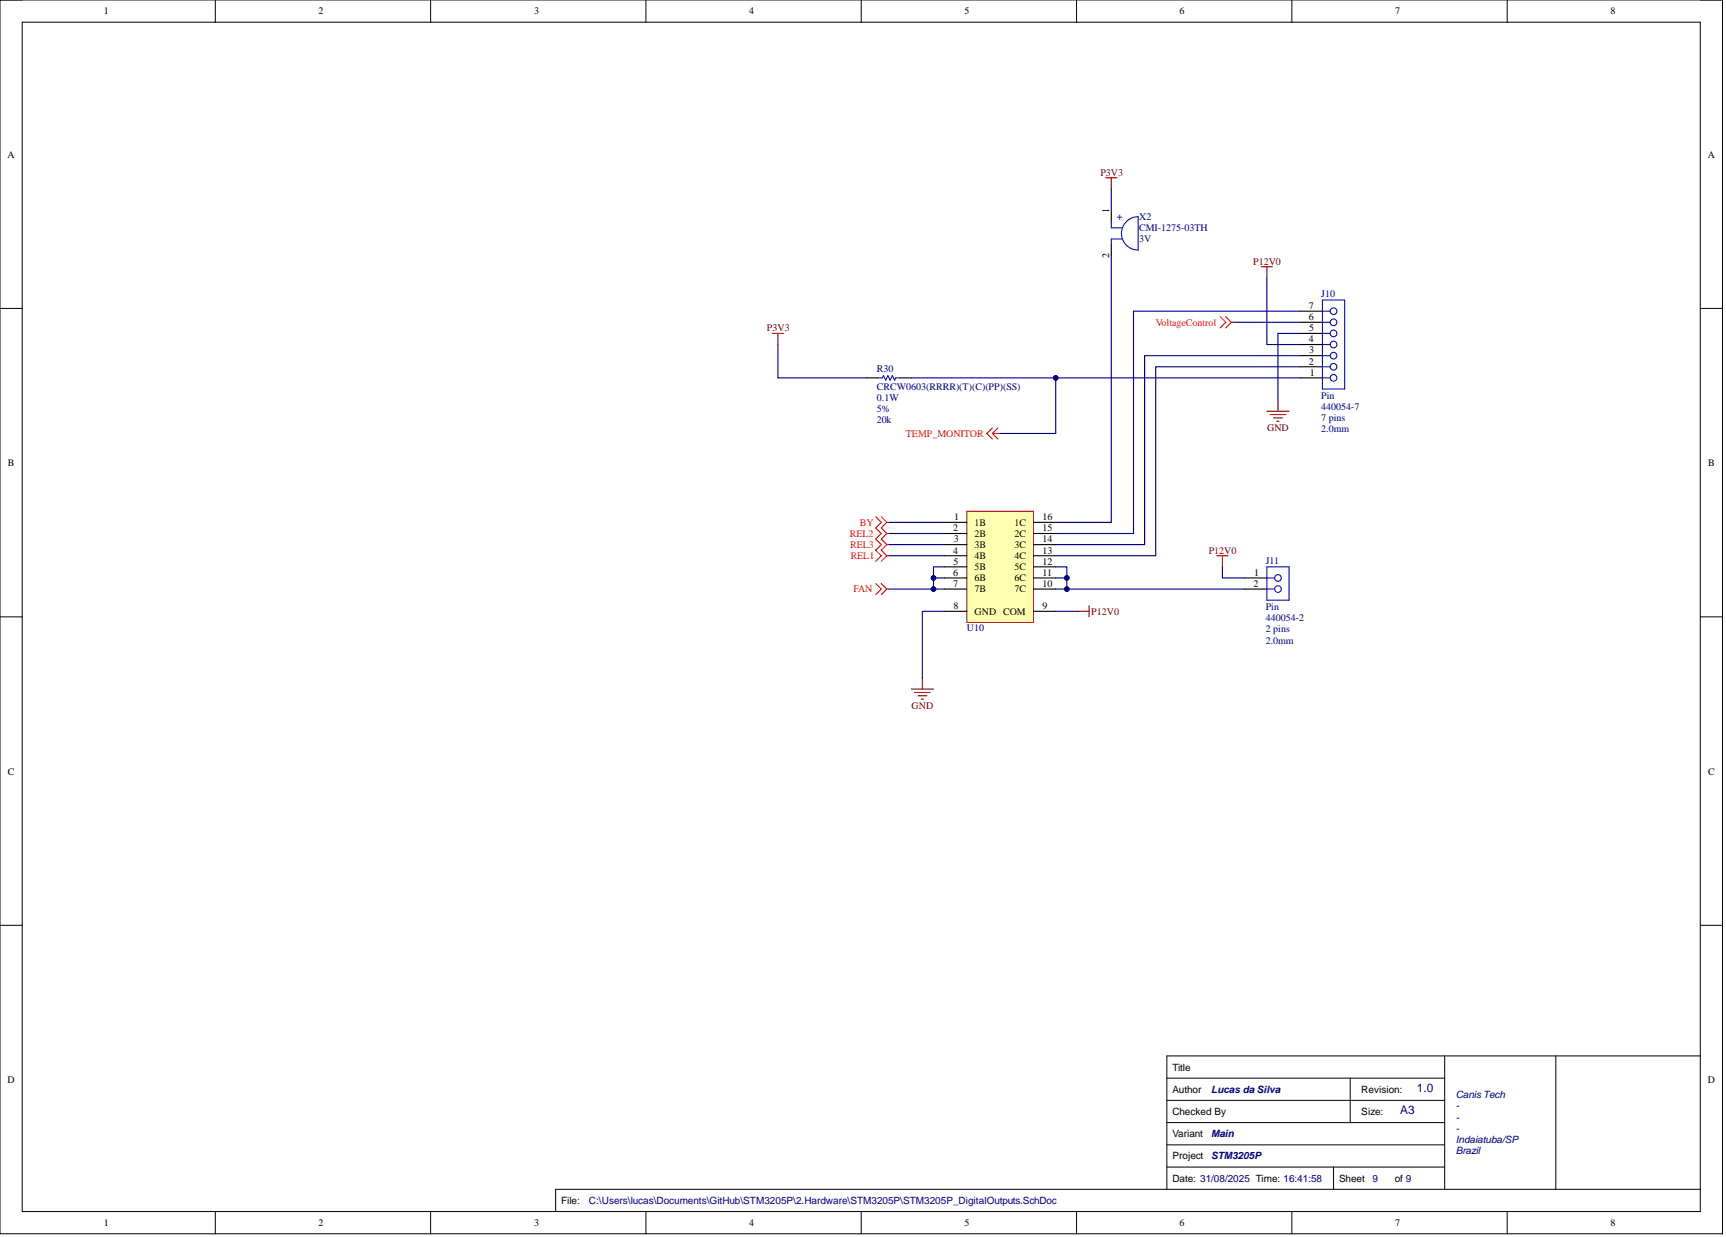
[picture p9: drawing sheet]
<svg xmlns="http://www.w3.org/2000/svg" width="393mm" height="282mm" viewBox="0 0 393 282" stroke-linecap="round" stroke-linejoin="round" font-family="sans-serif">
<g fill="none" stroke="#000" stroke-width=".23">
<path d="M0 0h392.5v281.1h-392.5zM0 0h5.1M49.1 0v5.1M98.1 0v5.1M147.2 0v5.1M196.3 0v5.1M245.3 0v5.1M294.4 0v5.1M343.5 0v5.1M387.5 0h5v5.1M5.1 5.1h382.4v271h-382.4zM0 70.3h5.1"/>
<path d="M387.5 70.3h5M0 140.6h5.1M387.5 140.6h5M0 210.8h5.1M387.5 210.8h5M265.9 245.7h63.3M265.9 250.7h63.3M265.9 255.8h63.3M307.7 245.7v10.1M329.2 240.6v30.4M354.6 240.6v30.4M387.5 240.6h-121.6v30.4"/>
<path d="M49.1 276.1v5M98.1 276.1v5M147.2 276.1v5M196.3 276.1v5M245.3 276.1v5M265.9 265.9h63.3M265.9 260.9h63.3M294.4 276.1v5M303.9 265.9v5.1M343.5 276.1v5M387.5 271h-260.9v5.1M392.5 276.1v5"/>
</g>
<path d="M220.3 116.5h15.2v25.3h-15.2z" fill-rule="evenodd" fill="#ffffb0"/>
<path d="M220.3 116.5h15.2v25.3h-15.2z" fill="none" stroke="#800000" stroke-width=".23"/>
<g fill="none" stroke="#000" stroke-width=".25">
<path d="M296.3 78.5h5.1M296.3 76h5.1M296.3 73.4h5.1M296.3 70.9h5.1M296.3 83.6h5.1M296.3 86.1h5.1M296.3 81h5.1M215.3 119h5M235.5 119h5.1M215.3 139.3h5M215.3 121.6h5M215.3 124.1h5"/>
<path d="M215.3 126.6h5M215.3 129.2h5M215.3 131.7h5M215.3 134.2h5M235.5 139.3h5.1M235.5 121.6h5.1M235.5 124.1h5.1M235.5 126.6h5.1M235.5 129.2h5.1M235.5 131.7h5.1M235.5 134.2h5.1M283.6 131.7h5.1"/>
<path d="M283.6 134.2h5.1"/>
</g>
<path d="M245.7 139.3h2.5M248.2 138v2.6M277.3 126.6h2.5M278.6 126.6v2.6M207.7 157h5M208.4 157.8h3.6M209.2 158.5h2M210 159.3h.5M210.2 154.5v2.5" fill="none" stroke="#800000" stroke-width=".25"/>
<g fill="none" stroke="#f00" stroke-width=".25">
<path d="M199.6 117.8l1.2 1.2-1.2 1.3 1.2 1.3-1.2 1.2 1.2 1.3-1.2 1.3 1.2 1.2-1.2 1.3M200.8 117.8l1.3 1.2M202.1 119l-1.3 1.3 1.3 1.3M202.1 119h.5M199.6 133l1.2 1.2-1.2 1.3M200.8 133l1.3 1.2M202.1 134.2l-1.3 1.3M202.1 134.2h.5M202.1 126.6l-1.3 1.3M202.1 124.1l-1.3 1.3 1.3 1.2M202.1 126.6h.5M202.1 121.6l-1.3 1.2 1.3 1.3"/>
<path d="M202.1 121.6h.5M202.1 124.1h.5"/>
</g>
<g fill="none" stroke="#00f" stroke-width=".25">
<path d="M301.4 68.4h5v20.2h-5zM301.4 78.5h1.7M301.4 76h1.7M301.4 73.4h1.7M301.4 70.9h1.7M301.4 83.6h1.7M301.4 86.1h1.7M301.4 81h1.7M288.7 134.2h1.8M288.7 131.7h1.8M288.7 129.2h5.1v7.6h-5.1z"/>
<circle cx="303.9" cy="78.5" r=".76"/>
<circle cx="303.9" cy="73.4" r=".76"/>
<circle cx="303.9" cy="70.9" r=".76"/>
<circle cx="303.9" cy="76" r=".76"/>
<circle cx="303.9" cy="81" r=".76"/>
<circle cx="303.9" cy="83.6" r=".76"/>
<circle cx="303.9" cy="86.1" r=".76"/>
<circle cx="291.2" cy="134.2" r=".76"/>
<circle cx="291.2" cy="131.7" r=".76"/>
</g>
<path d="M202.6 121.6h12.7M202.6 134.2h10.1" fill="none" stroke="#000080" stroke-width=".25"/>
<circle cx="212.7" cy="134.2" r=".51" fill="#000080"/>
<circle cx="212.7" cy="134.2" r=".51" fill="none" stroke="#000080" stroke-width=".23"/>
<path d="M202.6 119h12.7M202.6 126.6h12.7M202.6 124.1h12.7M215.3 139.3h-5.1v15.2M215.3 129.2h-2.6v5h2.6" fill="none" stroke="#000080" stroke-width=".25"/>
<circle cx="212.7" cy="131.7" r=".51" fill="#000080"/>
<circle cx="212.7" cy="131.7" r=".51" fill="none" stroke="#000080" stroke-width=".23"/>
<circle cx="212.7" cy="134.2" r=".51" fill="#000080"/>
<circle cx="212.7" cy="134.2" r=".51" fill="none" stroke="#000080" stroke-width=".23"/>
<path d="M212.7 131.7h2.6" fill="none" stroke="#000080" stroke-width=".25"/>
<circle cx="212.7" cy="131.7" r=".51" fill="#000080"/>
<circle cx="212.7" cy="131.7" r=".51" fill="none" stroke="#000080" stroke-width=".23"/>
<path d="M240.6 129.2h2.5v5h-2.5M240.6 139.3h5.1" fill="none" stroke="#000080" stroke-width=".25"/>
<circle cx="243.1" cy="134.2" r=".51" fill="#000080"/>
<circle cx="243.1" cy="134.2" r=".51" fill="none" stroke="#000080" stroke-width=".23"/>
<circle cx="243.1" cy="131.7" r=".51" fill="#000080"/>
<circle cx="243.1" cy="131.7" r=".51" fill="none" stroke="#000080" stroke-width=".23"/>
<path d="M240.6 131.7h2.5" fill="none" stroke="#000080" stroke-width=".25"/>
<circle cx="243.1" cy="131.7" r=".51" fill="#000080"/>
<circle cx="243.1" cy="131.7" r=".51" fill="none" stroke="#000080" stroke-width=".23"/>
<path d="M243.1 134.2h40.5" fill="none" stroke="#000080" stroke-width=".25"/>
<circle cx="243.1" cy="134.2" r=".51" fill="#000080"/>
<circle cx="243.1" cy="134.2" r=".51" fill="none" stroke="#000080" stroke-width=".23"/>
<path d="M296.3 70.9h-38v50.7h-17.7M207.7 86.1h88.6M296.3 81h-35.4v43.1h-20.3M296.3 83.6h-32.9v43h-22.8M278.6 129.2v2.5h5" fill="none" stroke="#000080" stroke-width=".25"/>
<path d="M197.5 86.1h2.6M205.1 86.1h2.6" fill="none" stroke="#000" stroke-width=".25"/>
<path d="M200.1 86.1h1l.2-.5 .5 1 .6-1 .5 1 .5-1 .5 1 .2-.5h1" fill="none" stroke="#00f" stroke-width=".25"/>
<circle cx="240.6" cy="86.1" r=".51" fill="#000080"/>
<circle cx="240.6" cy="86.1" r=".51" fill="none" stroke="#000080" stroke-width=".23"/>
<path d="M177.3 78.5v7.6h20.2M240.6 86.1v12.7h-12.7" fill="none" stroke="#000080" stroke-width=".25"/>
<path d="M176 76h2.5M177.3 76v2.5" fill="none" stroke="#800000" stroke-width=".25"/>
<path d="M226.2 98.8l1.2 1.2M226.2 97.5l-1.3 1.3 1.3 1.2M226.2 98.8h1.7M227.4 97.5l-1.2 1.3" fill="none" stroke="#f00" stroke-width=".25"/>
<circle cx="240.6" cy="86.1" r=".51" fill="#000080"/>
<circle cx="240.6" cy="86.1" r=".51" fill="none" stroke="#000080" stroke-width=".23"/>
<path d="M252 40.5h2.5M253.3 40.5v2.5M287.4 60.8h2.6M288.7 60.8v2.5M288.7 93.7h5.1M289.5 94.5h3.5M290.2 95.2h2.1M291 96h.5M291.2 91.2v2.5" fill="none" stroke="#800000" stroke-width=".25"/>
<path d="M253.3 58.2v60.8h-12.7M253.3 43v5.1M281.1 73.4h15.2M288.7 63.3v15.2h7.6M296.3 76h-5.1v15.2" fill="none" stroke="#000080" stroke-width=".25"/>
<path d="M278.1 72.2l1.2 1.2-1.2 1.3M279.3 72.2l1.3 1.2M280.6 73.4l-1.3 1.3M280.6 73.4h.5" fill="none" stroke="#f00" stroke-width=".25"/>
<path d="M253.3 48.1v2.5M253.3 55.7v2.5" fill="none" stroke="#000" stroke-width=".25"/>
<path d="M253.3 50.6v1.3h2.5M255.8 54.4h-2.5v1.3M256.7 50.5a3.8 3.8 0 0 1 2.7-1.1v7.6a3.8 3.8 0 0 1-3.5-2.4 3.8 3.8 0 0 1 .8-4.1z" fill="none" stroke="#00f" stroke-width=".25"/>
<g font-size="2.7" fill="#000080">
<text x="322.9" y="248.9">1.0</text>
<text x="319.1" y="253.9">A3</text>
</g>
<g font-size="2.3">
<text x="23.7" y="3.3">1</text>
<text x="72.6" y="3.3">2</text>
<text x="121.7" y="3.3">3</text>
<text x="170.7" y="3.3">4</text>
<text x="219.8" y="3.3">5</text>
<text x="268.8" y="3.3">6</text>
<text x="317.9" y="3.3">7</text>
<text x="367" y="3.3">8</text>
<text x="1.7" y="35.9">A</text>
<text x="389.2" y="35.9">A</text>
<text x="252.8" y="48.6" transform="rotate(-90 252.8 48.6)">1</text>
<text x="252.8" y="58.8" transform="rotate(-90 252.8 58.8)">2</text>
<text x="298.3" y="70.4">7</text>
<text x="298.3" y="72.9">6</text>
<text x="298.3" y="75.5">5</text>
<text x="298.3" y="83.1">2</text>
<text x="298.3" y="78">4</text>
<text x="298.4" y="80.5">3</text>
<text x="298.5" y="85.6">1</text>
<text x="1.8" y="106.2">B</text>
<text x="389.3" y="106.2">B</text>
<text x="217.5" y="118.5">1</text>
<text x="222.1" y="119.8">1B</text>
<text x="231.2" y="119.8">1C</text>
<text x="237.6" y="118.5">16</text>
<text x="217.3" y="121.1">2</text>
<text x="217.3" y="123.6">3</text>
<text x="222.1" y="122.3">2B</text>
<text x="222.1" y="124.9">3B</text>
<text x="231.2" y="124.9">3C</text>
<text x="231.2" y="122.3">2C</text>
<text x="237.6" y="123.6">14</text>
<text x="237.6" y="121.1">15</text>
<text x="217.3" y="126.1">4</text>
<text x="217.3" y="131.2">6</text>
<text x="217.3" y="128.7">5</text>
<text x="222.1" y="127.4">4B</text>
<text x="222.1" y="129.9">5B</text>
<text x="231.2" y="129.9">5C</text>
<text x="231.2" y="127.4">4C</text>
<text x="237.6" y="131.2">11</text>
<text x="237.6" y="128.7">12</text>
<text x="237.6" y="126.1">13</text>
<text x="285.8" y="131.2">1</text>
<text x="217.3" y="133.7">7</text>
<text x="222.1" y="132.5">6B</text>
<text x="222.1" y="135">7B</text>
<text x="231.2" y="135">7C</text>
<text x="231.2" y="132.5">6C</text>
<text x="237.6" y="133.7">10</text>
<text x="285.6" y="133.7">2</text>
<text x="217.3" y="138.8">8</text>
<text x="222.1" y="140.1">GND COM</text>
<text x="237.6" y="138.8">9</text>
<text x="1.8" y="176.5">C</text>
<text x="389.3" y="176.5">C</text>
<text x="267.2" y="243.9">Title</text>
<text x="1.7" y="246.8">D</text>
<text x="267.2" y="249">Author</text>
<text x="310.2" y="249">Revision:</text>
<text x="389.2" y="246.8">D</text>
<text x="267.2" y="254.1">Checked By</text>
<text x="310.2" y="254.1">Size:</text>
<text x="267.2" y="259.1">Variant</text>
<text x="267.2" y="269.3">Date: 31/08/2025 Time: 16:41:58</text>
<text x="267.2" y="264.2">Project</text>
<text x="305.2" y="269.3">Sheet</text>
<text x="317.8" y="269.3">of 9</text>
<text x="127.9" y="274.3">File:</text>
<text x="23.7" y="279.4">1</text>
<text x="72.6" y="279.4">2</text>
<text x="121.7" y="279.4">3</text>
<text x="170.7" y="279.4">4</text>
<text x="219.8" y="279.4">5</text>
<text x="268.8" y="279.4">6</text>
<text x="317.9" y="279.4">7</text>
<text x="367" y="279.4">8</text>
</g>
<g font-size="2.3" fill="#800000">
<text x="250.8" y="40">P3V3</text>
<text x="285.6" y="60.3">P12V0</text>
<text x="174.8" y="75.5">P3V3</text>
<text x="288.8" y="98.3">GND</text>
<text x="275.5" y="126.1">P12V0</text>
<text x="248.7" y="140.1">P12V0</text>
<text x="207.8" y="161.6">GND</text>
</g>
<text font-size="2.3" fill="#00f" x="254.5" y="50.2">+</text>
<g font-size="2.3" fill="#000080">
<text x="259.6" y="52.7">CMI-1275-03TH</text>
<text x="259.6" y="50.1">X2</text>
<text x="259.6" y="55.2">3V</text>
<text x="301.1" y="67.6">J10</text>
<text x="199.8" y="88.9">CRCW0603(RRRR)(T)(C)(PP)(SS)</text>
<text x="199.8" y="84.8">R30</text>
<text x="199.8" y="91.4">0.1W</text>
<text x="199.8" y="94">5%</text>
<text x="301.1" y="90.9">Pin</text>
<text x="301.1" y="93.5">440054-7</text>
<text x="301.1" y="96">7 pins</text>
<text x="199.8" y="96.5">20k</text>
<text x="301.1" y="98.5">2.0mm</text>
<text x="288.5" y="128.4">J11</text>
<text x="220.3" y="143.9">U10</text>
<text x="288.5" y="139">Pin</text>
<text x="288.5" y="141.6">440054-2</text>
<text x="288.5" y="144.1">2 pins</text>
<text x="288.5" y="146.6">2.0mm</text>
<text x="331.8" y="250.3">Canis Tech</text>
<text x="331.8" y="252.8">-</text>
<text x="331.8" y="255.3">-</text>
<text x="331.8" y="257.9">-</text>
<text x="331.8" y="260.4">Indaiatuba/SP</text>
<text x="331.8" y="262.9">Brazil</text>
<text x="312.8" y="269.3">9</text>
<text x="134.2" y="274.3">C:\Users\lucas\Documents\GitHub\STM3205P\2.Hardware\STM3205P\STM3205P_DigitalOutputs.SchDoc</text>
</g>
<g font-size="2.3" fill="#f00">
<text x="263.4" y="74.2">VoltageControl</text>
<text x="206.4" y="99.5">TEMP_MONITOR</text>
<text x="195.9" y="119.8">BY</text>
<text x="193.7" y="122.3">REL2</text>
<text x="193.8" y="124.9">REL3</text>
<text x="193.9" y="127.4">REL1</text>
<text x="194.5" y="135">FAN</text>
</g>
<g font-size="2.3" fill="#007">
<text x="276.1" y="249">Lucas da Silva</text>
<text x="276.1" y="259.1">Main</text>
<text x="276.1" y="264.2">STM3205P</text>
</g>
</svg>
